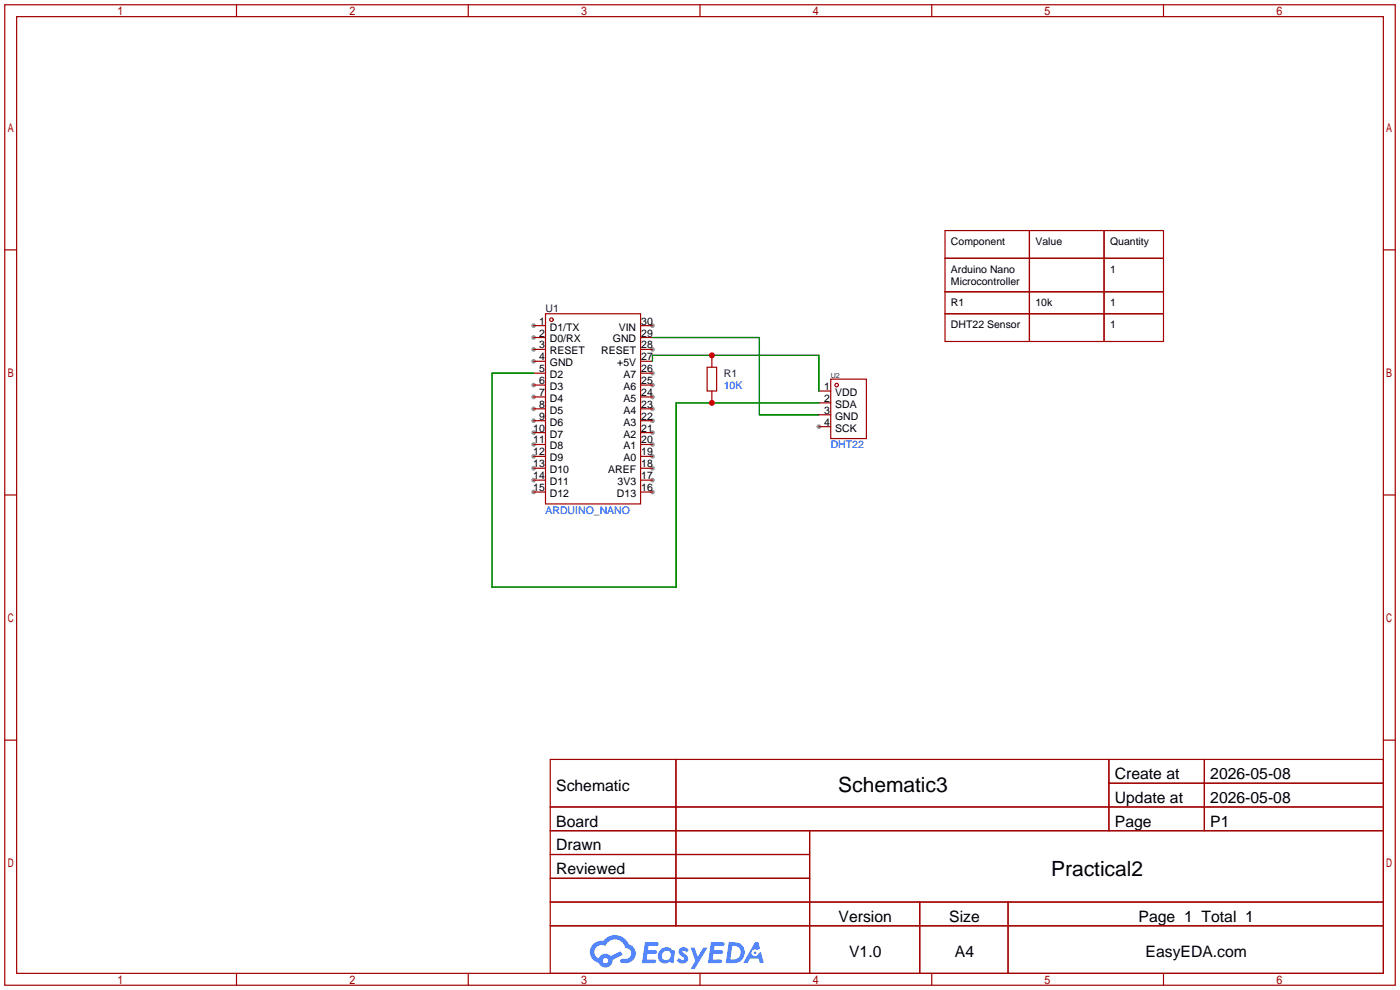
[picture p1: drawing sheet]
<svg xmlns="http://www.w3.org/2000/svg" width="299mm" height="212mm" viewBox="0 0 299 212" stroke-linecap="round" stroke-linejoin="round" font-family="sans-serif">
<g fill="#999">
<circle cx="114" cy="69.6" r=".51"/>
<circle cx="114" cy="72.1" r=".51"/>
<circle cx="114" cy="74.7" r=".51"/>
<circle cx="114" cy="77.2" r=".51"/>
<circle cx="114" cy="82.3" r=".51"/>
<circle cx="114" cy="84.8" r=".51"/>
<circle cx="114" cy="87.4" r=".51"/>
<circle cx="114" cy="89.9" r=".51"/>
<circle cx="114" cy="92.5" r=".51"/>
<circle cx="114" cy="95" r=".51"/>
<circle cx="114" cy="97.5" r=".51"/>
<circle cx="114" cy="100.1" r=".51"/>
<circle cx="114" cy="102.6" r=".51"/>
<circle cx="114" cy="105.2" r=".51"/>
<circle cx="139.4" cy="105.2" r=".51"/>
<circle cx="139.4" cy="102.6" r=".51"/>
<circle cx="139.4" cy="100.1" r=".51"/>
<circle cx="139.4" cy="97.5" r=".51"/>
<circle cx="139.4" cy="95" r=".51"/>
<circle cx="139.4" cy="92.5" r=".51"/>
<circle cx="139.4" cy="89.9" r=".51"/>
<circle cx="139.4" cy="87.4" r=".51"/>
<circle cx="139.4" cy="84.8" r=".51"/>
<circle cx="139.4" cy="82.3" r=".51"/>
<circle cx="139.4" cy="79.8" r=".51"/>
<circle cx="139.4" cy="74.7" r=".51"/>
<circle cx="139.4" cy="69.6" r=".51"/>
<circle cx="175" cy="91.2" r=".51"/>
</g>
<g fill="none" stroke="#a10000" stroke-width=".25">
<path d="M1 1h297.2v209.6h-297.2zM3.6 3.6h292.1v204.4h-292.1zM50.5 1v2.6M100.1 1v2.6M149.6 1v2.6M199.1 1v2.6M248.7 1v2.6M1 53.4h2.6M295.7 53.4h2.5M1 105.8h2.6M295.7 105.8h2.5M1 158.2h2.6"/>
<path d="M295.7 158.2h2.5M117.6 162.3h178.1v45.7h-178.1zM117.6 172.5h178.1M117.6 177.5h178.1M144.5 162.3v35.6M173 177.5v30.5M237 162.3v15.2M237 167.4h58.7M257.4 162.3v15.2M117.6 182.6h55.4M117.6 192.8h178.1M117.6 187.7h55.4"/>
<path d="M117.6 197.9h178.1M196.6 192.8v15.2M215.4 192.8v15.2M50.5 208v2.6M100.1 208v2.6M149.6 208v2.6M199.1 208v2.6M248.7 208v2.6"/>
</g>
<g fill="#5487ff">
<path d="M145.3 202.7a1.3 1.3 0 0 1 1.9 .3l-.4 .6a.54 .54 0 0 0-.9-.2l.1 .2a1.34 1.34 0 0 1 .9 1.8 1.47 1.47 0 0 1-2.3-.1l.5-.6 .8 .5a.31 .31 0 0 0 .4-.3 .31 .31 0 0 0-.3-.4 1.12 1.12 0 0 1-.7-1.8z"/>
<path d="M147.6 202.5h.9l.6 2 1.2-2h.9l-2.7 4.6h-.9l1-1.7z"/>
<path d="M137.8 201.4h1.7a1.31 1.31 0 0 1 1.2 .2 .4 .4 0 0 1-.3 .5l-1.8 .1-.1 .9h1.6a.4 .4 0 0 1 .4 .4 .4 .4 0 0 1-.5 .4h-1.6l-.2 1.2h1.4a.46 .46 0 0 1 .5 0 .46 .46 0 0 1 .1 .5l-.4 .2h-2.6z"/>
<path d="M151.9 201.4h1.7a1.32 1.32 0 0 1 1.2 .2 .39 .39 0 0 1-.3 .5l-1.8 .1-.1 .9h1.6a.4 .4 0 0 1 .4 .4 .4 .4 0 0 1-.4 .4h-1.7l-.2 1.2h1.4a.46 .46 0 0 1 .5 0 .46 .46 0 0 1 .1 .5l-.4 .2h-2.6z"/>
<path d="M161.3 201.4h.8l.3 1.3-.6 .4a.75 .75 0 0 0-1.1 .3 .75 .75 0 0 0 .5 1 .75 .75 0 0 0 .9-.7l.5-.2 .6 2.3h-.8l-.3-.9h-1.8l-.5 .9h-1z"/>
<path d="M155.7 201.4l-.6 4.4h1.5a2.27 2.27 0 0 0 2.6-2.2 2.27 2.27 0 0 0-2.7-2.2zM156.5 202.1a1.5 1.5 0 0 1 1.8 1.6 1.5 1.5 0 0 1-1.9 1.4h-.3z"/>
<path d="M141.2 203a1.6 1.6 0 0 0-.3 2.3 1.6 1.6 0 0 0 2.3 .2l.7 .3 .3-2.4-.1-.3-.5-.1a1.58 1.58 0 0 0-2.4 0zM141.8 203.5a.98 .98 0 0 1 1.6 .4 .98 .98 0 0 1-1.1 1.3 .94 .94 0 0 1-.9-.7 .94 .94 0 0 1 .4-1z"/>
<path d="M126.8 201.8a2.37 2.37 0 0 0 1.1 4 1.54 1.54 0 0 0 1.8 1 1.54 1.54 0 0 0 1.2-1.6l2.2-1.1-.5-.8-2 1a1.57 1.57 0 0 0-2.7 .5 1.5 1.5 0 0 1-.7-2.1 1.5 1.5 0 0 1 2.2-.5 2.23 2.23 0 0 1 2.3-1.4 2.23 2.23 0 0 1 2 1.8 1.16 1.16 0 0 1 1.2 1.1 1.16 1.16 0 0 1-1.1 1.2h-.7a.47 .47 0 0 0-.5 .4 .47 .47 0 0 0 .4 .5 2.17 2.17 0 0 0 2.5-.9 2.17 2.17 0 0 0-.3-2.7l-.8-.4a3.2 3.2 0 0 0-5.5-.7l-1.1 .1zM128.8 205.3a.6 .6 0 0 1 1.2 0 .6 .6 0 0 1-1.2 0z"/>
<circle cx="161.4" cy="203.6" r=".28"/>
</g>
<g fill="none" stroke="#a10000" stroke-width=".25">
<path d="M202 49.3h46.7v23.7h-46.7zM202 55.2h46.7M220 49.3v23.7M236 49.3v23.7M114 69.6h2.6M114 72.1h2.6M114 74.7h2.6M114 77.2h2.6M114 79.8h2.6M116.6 67.1h20.3v40.6h-20.3zM136.9 69.6h2.5M136.9 72.1h2.5"/>
<path d="M136.9 74.7h2.5M136.9 77.2h2.5M136.9 79.8h2.5M151.1 78.5h2.1v5.1h-2.1zM152.1 75.9v2.6M202 62.4h46.7M202 67.1h46.7M114 82.3h2.6M114 84.8h2.6M114 87.4h2.6M114 89.9h2.6M114 92.5h2.6"/>
<path d="M114 95h2.6M114 97.5h2.6M136.9 82.3h2.5M136.9 84.8h2.5M136.9 87.4h2.5M136.9 89.9h2.5M136.9 92.5h2.5M136.9 95h2.5M136.9 97.5h2.5M152.1 83.6v2.5M175 83.6h2.5M175 86.1h2.5"/>
<path d="M175 88.6h2.5M175 91.2h2.5M177.5 81h7.7v12.7h-7.7zM114 100.1h2.6M114 102.6h2.6M114 105.2h2.6M136.9 100.1h2.5M136.9 102.6h2.5M136.9 105.2h2.5"/>
<circle cx="117.9" cy="68.3" r=".38"/>
<circle cx="178.8" cy="82.3" r=".38"/>
</g>
<path d="M114 79.8h-8.8v45.7h39.3v-39.4h30.5M139.4 72.1h22.9v16.5h12.7M139.4 77.2v-1.3h35.6v7.7" fill="none" stroke="#008700" stroke-width=".25"/>
<g fill="#c00">
<circle cx="152.1" cy="75.9" r=".63"/>
<circle cx="152.1" cy="86.1" r=".63"/>
</g>
<g font-size="4.5">
<text x="179.2" y="169.4">Schematic3</text>
<text x="224.6" y="187.1">Practical2</text>
</g>
<g font-size="3.4">
<text x="238.3" y="166.5">Create at</text>
<text x="258.7" y="166.5">2026-05-08</text>
<text x="118.9" y="169">Schematic</text>
<text x="238.3" y="171.6">Update at</text>
<text x="258.7" y="171.6">2026-05-08</text>
<text x="118.9" y="176.6">Board</text>
<text x="238.3" y="176.6">Page</text>
<text x="258.7" y="176.6">P1</text>
<text x="118.9" y="181.7">Drawn</text>
<text x="118.9" y="186.8">Reviewed</text>
<text x="179.2" y="197">Version</text>
<text x="202.9" y="197">Size</text>
<text x="243.3" y="197">Page 1 Total 1</text>
<text x="181.5" y="204.6">V1.0</text>
<text x="204.1" y="204.6">A4</text>
<text x="244.8" y="204.6">EasyEDA.com</text>
</g>
<g font-size="2.2">
<text x="203.2" y="52.3">Component</text>
<text x="221.3" y="52.3">Value</text>
<text x="237.2" y="52.3">Quantity</text>
<text x="203.2" y="58.3">Arduino Nano</text>
<text x="237.2" y="58.3">1</text>
<text x="203.2" y="61">Microcontroller</text>
<text x="203.2" y="65.4">R1</text>
<text x="221.3" y="65.4">10k</text>
<text x="237.2" y="65.4">1</text>
<text x="115.2" y="69.4">1</text>
<text x="115.2" y="71.9">2</text>
<text x="117.5" y="70.7">D1/TX</text>
<text x="132.2" y="70.7">VIN</text>
<text x="137" y="71.9">29</text>
<text x="137" y="69.4">30</text>
<text x="203.2" y="70.1">DHT22 Sensor</text>
<text x="237.2" y="70.1">1</text>
<text x="115.2" y="74.5">3</text>
<text x="115.2" y="77">4</text>
<text x="117.5" y="73.2">D0/RX</text>
<text x="117.5" y="75.7">RESET</text>
<text x="128.5" y="75.7">RESET</text>
<text x="131" y="73.2">GND</text>
<text x="137" y="77">27</text>
<text x="137" y="74.5">28</text>
<text x="115.2" y="79.5">5</text>
<text x="115.2" y="82.1">6</text>
<text x="117.5" y="78.3">GND</text>
<text x="117.5" y="80.8">D2</text>
<text x="117.5" y="83.4">D3</text>
<text x="131.9" y="78.3">+5V</text>
<text x="133.2" y="83.4">A6</text>
<text x="133.2" y="80.8">A7</text>
<text x="137" y="82.1">25</text>
<text x="137" y="79.5">26</text>
<text x="176.2" y="83.4">1</text>
<text x="115.2" y="84.6">7</text>
<text x="115.2" y="87.2">8</text>
<text x="115.2" y="89.7">9</text>
<text x="117.5" y="85.9">D4</text>
<text x="117.5" y="88.4">D5</text>
<text x="133.2" y="88.4">A4</text>
<text x="133.2" y="85.9">A5</text>
<text x="137" y="89.7">22</text>
<text x="137" y="87.2">23</text>
<text x="137" y="84.6">24</text>
<text x="176.2" y="85.9">2</text>
<text x="176.2" y="88.4">3</text>
<text x="178.5" y="84.6">VDD</text>
<text x="178.5" y="87.2">SDA</text>
<text x="178.5" y="89.7">GND</text>
<text x="114" y="92.2">10</text>
<text x="114" y="94.8">11</text>
<text x="117.5" y="91">D6</text>
<text x="117.5" y="93.5">D7</text>
<text x="133.2" y="93.5">A2</text>
<text x="133.2" y="91">A3</text>
<text x="137" y="94.8">20</text>
<text x="137" y="92.2">21</text>
<text x="176.2" y="91">4</text>
<text x="178.5" y="92.2">SCK</text>
<text x="114" y="97.3">12</text>
<text x="114" y="99.9">13</text>
<text x="117.5" y="96.1">D8</text>
<text x="117.5" y="98.6">D9</text>
<text x="117.5" y="101.1">D10</text>
<text x="130" y="101.1">AREF</text>
<text x="133.2" y="98.6">A0</text>
<text x="133.2" y="96.1">A1</text>
<text x="137" y="99.9">18</text>
<text x="137" y="97.3">19</text>
<text x="114" y="102.4">14</text>
<text x="114" y="104.9">15</text>
<text x="117.5" y="103.7">D11</text>
<text x="117.5" y="106.2">D12</text>
<text x="131.9" y="106.2">D13</text>
<text x="132" y="103.7">3V3</text>
<text x="137" y="104.9">16</text>
<text x="137" y="102.4">17</text>
</g>
<g font-size="2.2" fill="#000080">
<text x="116.6" y="66.6">U1</text>
<text x="154.7" y="80.6">R1</text>
</g>
<g font-size="2.2" fill="#00f">
<text x="154.7" y="83.1">10K</text>
<text x="177.5" y="95.8">DHT22</text>
<text x="116.6" y="109.8">ARDUINO_NANO</text>
</g>
<text font-size="1.5" fill="#000080" x="177.5" y="80.7">U2</text>
</svg>
